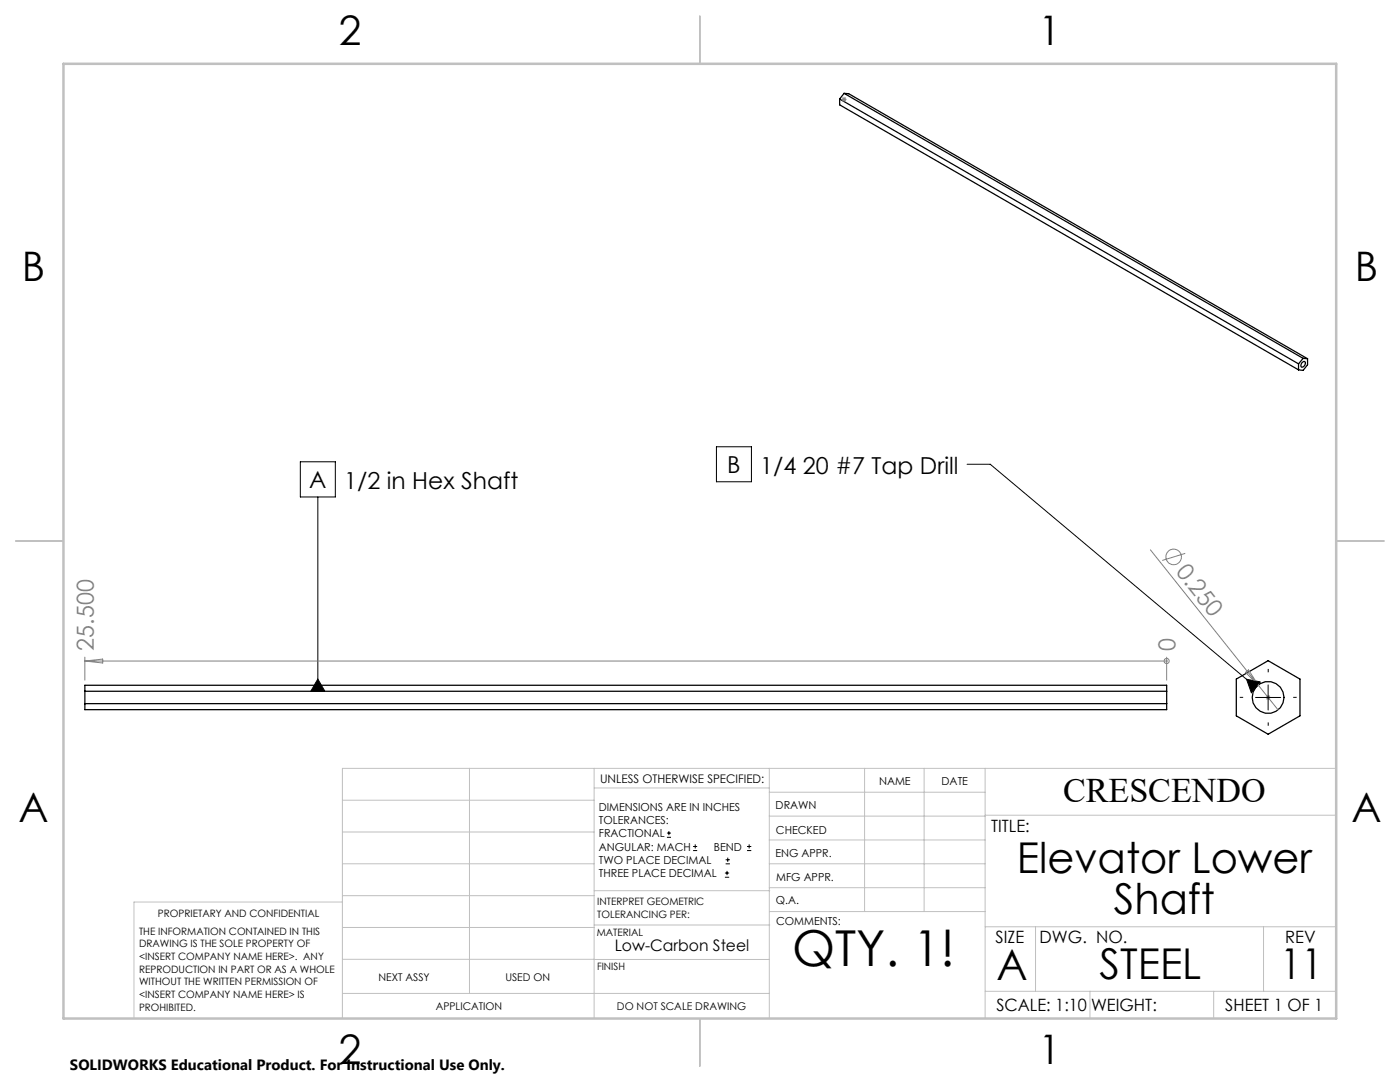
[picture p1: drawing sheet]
<svg xmlns="http://www.w3.org/2000/svg" width="279mm" height="216mm" viewBox="0 0 279 216" stroke-linecap="round" stroke-linejoin="round" font-family="sans-serif">
<g fill="none" stroke="#000" stroke-width=".25">
<path d="M167.6 19.8l91.6 52.8M167.6 19.8v1.1l91.6 52.9M168.5 18.6l-.9 1.2M168.5 18.6l91.6 52.9M168.5 18.6l.9 .1 91.5 52.9M259.2 72.6v1.2M259.8 72.4l.5-.3a.61 .61 0 0 1 .1 .8 .61 .61 0 0 1-.8 .2zM260.1 71.5l-.9 1.1M260.1 71.5l.8 .1M260.9 71.6v1.2l-.8 1.1-.9-.1M16.9 136.7h215.9v4.9h-215.9zM16.9 137.9h215.9"/>
<path d="M246.7 135.5l6.4-3.7 6.3 3.7v7.3l-6.3 3.7-6.4-3.7zM16.9 140.4h215.9"/>
<circle cx="253.1" cy="139.2" r="3.2"/>
</g>
<g fill="none" stroke="#808080" stroke-width=".2">
<path d="M168 19.8h.9M168.1 19.5l.7 .7M168.5 19.3v1M168.8 19.5l-.7 .7M229.6 109.7l21.5 27M236.5 110.4l-4.5 1.4M16.9 131.1v4.6M16.9 131.9h215.9M16.9 131.9l3.6-.4v.8zM232.8 131.9h.1M232.8 131.1v4.6M248.6 134.2l.6-.5 1.9 3z"/>
<path d="M251.1 136.7l4 4.9M252.6 139.2h1M252.7 138.8l.7 .7M253.1 138.7v1M253.4 138.8l-.7 .7"/>
<circle cx="234.2" cy="111.1" r="1.54"/>
<circle cx="232.8" cy="131.9" r=".5"/>
</g>
<g fill="none" stroke="#000" stroke-width=".2">
<path d="M59.9 92.1h7v7.1h-7zM63.4 99.2v38.7M143 89.1h7v7h-7zM193 92.6h4.6l53 44.5M63.4 135.5l1.4 2.4h-2.8zM248.8 135.5l2.7 .6-1.8 2.1zM250.6 139.2h5M253.1 136.7v5M133.1 167.1h.8M133.1 166.2h.8M133.5 165.8v.9M138.3 169.7h.8"/>
<path d="M138.3 168.9h.8M138.7 168.5v.8M144.7 175h.8M144.7 174.2h.8M144.8 172.4h.9M144.8 171.6h.9M145.1 173.8v.8M145.2 171.1v.9M149.1 169.7h.8M149.1 168.9h.8M149.5 168.5v.8"/>
</g>
<path d="M248.1 139.2h-.7M253.1 134.2v-.7M258.1 139.2h.7M253.1 144.2v.6" fill="none" stroke="#000" stroke-width=".2" stroke-dasharray="15.2 1.3 1.3 1.3" stroke-linecap="butt"/>
<g fill="none" stroke="#c0c0c0" stroke-width=".2">
<path d="M68.3 159.7h50.3M93.7 153.3v44.9M118.6 153.3v49.9M118.6 157.2h34.9M153.5 153.3v49.9M153.5 158.1h43.1M172.5 153.3v28.6M184.4 153.3v28.6M196.6 153.3v49.9M266.7 153.3h-198.4v49.9M68.3 178.7h50.3M68.3 172.4h50.3"/>
<path d="M68.3 166h50.3M68.3 180h-41.6v23.2M118.6 177.7h35M153.5 167.6h43.1M153.5 162.8h43.1M153.5 172.4h43.1M153.5 177.1h43.1M196.6 162.7h70.1M68.3 198.2h85.2M68.3 191.4l85.2 .1M68.3 185.1h50.3M118.6 184.6h35"/>
<path d="M153.6 181.9h43M196.6 197.8h70.1M196.6 184.9h70.1M206.7 184.9v12.9M217.5 197.8v5.4M242.2 197.8v5.4M252.2 184.9v12.9"/>
</g>
<path d="M139.7 3.2v9.5M3.1 107.9h9.6M266.7 107.9h9.5M139.7 203.2v9.6" fill="none" stroke="#c0c0c0" stroke-width=".25"/>
<path d="M12.7 12.7h254v190.5h-254z" fill="none" stroke="#c0c0c0" stroke-width=".5"/>
<path d="M63.4 135.5l1.4 2.4h-2.8zM248.8 135.5l2.7 .6-1.8 2.1z" fill="#000"/>
<text font-size="9.9" x="158.1" y="192.7">QTY. 1!</text>
<g font-size="8.5">
<text x="202.9" y="174.2">Elevator Lower</text>
<text x="222.3" y="182.3">Shaft</text>
<text x="198.9" y="195.5">A</text>
<text x="219.5" y="195.4">STEEL</text>
<text x="255.5" y="195.4">11</text>
</g>
<g font-size="8.1">
<text x="67.6" y="8.9">2</text>
<text x="207.3" y="8.9">1</text>
<text x="4.4" y="56.2">B</text>
<text x="270.4" y="56.2">B</text>
<text x="3.7" y="164.1">A</text>
<text x="269.7" y="164.1">A</text>
<text x="67.6" y="212.4">2</text>
<text x="207.3" y="212.4">1</text>
</g>
<text font-size="6.9" x="212.2" y="160.1">CRESCENDO</text>
<g font-size="4.7">
<text x="145.2" y="94.4">B</text>
<text x="151.7" y="94.5">1/4 20 #7 Tap Drill</text>
<text x="61.7" y="97.4">A</text>
<text x="68.7" y="97.6">1/2 in Hex Shaft</text>
</g>
<g font-size="4.7" fill="#808080">
<text x="234.5" y="114.2" transform="rotate(51 234.5 114.2)">0.250</text>
<text x="18.7" y="129.8" transform="rotate(-90 18.7 129.8)">25.500</text>
<text x="234.6" y="129.8" transform="rotate(-90 234.6 129.8)">0</text>
</g>
<g font-size="3.4">
<text x="197.8" y="166">TITLE:</text>
<text x="198.7" y="188.1">SIZE</text>
<text x="207.5" y="188.1">DWG. NO.</text>
<text x="256.5" y="188.2">REV</text>
<text x="198.8" y="201.7">SCALE: 1:10</text>
<text x="217.7" y="201.8">WEIGHT:</text>
<text x="244.5" y="201.7">SHEET 1 OF 1</text>
</g>
<text font-size="3.2" x="122.7" y="189.8">Low-Carbon Steel</text>
<text font-size="3" x="14" y="213.5">SOLIDWORKS Educational Product. For Instructional Use Only.</text>
<text font-size="2.4" x="119.8" y="156.2">UNLESS OTHERWISE SPECIFIED:</text>
<g font-size="2.2">
<text x="119.5" y="161.8">DIMENSIONS ARE IN INCHES</text>
<text x="154.8" y="161.4">DRAWN</text>
<text x="175.4" y="156.6">NAME</text>
<text x="187.9" y="156.7">DATE</text>
<text x="119.5" y="164.4">TOLERANCES:</text>
<text x="119.5" y="167.1">FRACTIONAL</text>
<text x="154.9" y="166.3">CHECKED</text>
<text x="119.5" y="169.7">ANGULAR: MACH</text>
<text x="119.5" y="172.4">TWO PLACE DECIMAL</text>
<text x="142.5" y="169.7">BEND</text>
<text x="154.8" y="171">ENG APPR.</text>
<text x="119.5" y="175">THREE PLACE DECIMAL</text>
<text x="154.9" y="175.7">MFG APPR.</text>
<text x="154.9" y="180.4">Q.A.</text>
<text x="154.9" y="184.6">COMMENTS:</text>
</g>
<g font-size="2.1">
<text x="75.5" y="195.7">NEXT ASSY</text>
<text x="100.9" y="195.7">USED ON</text>
<text x="86.9" y="201.5">APPLICATION</text>
<text x="123.1" y="201.6">DO NOT SCALE DRAWING</text>
</g>
<g font-size="2">
<text x="31.5" y="182.9">PROPRIETARY AND CONFIDENTIAL</text>
<text x="119.2" y="180.6">INTERPRET GEOMETRIC</text>
<text x="119.2" y="183.1">TOLERANCING PER:</text>
<text x="27.8" y="186.5">THE INFORMATION CONTAINED IN THIS</text>
<text x="27.8" y="189">DRAWING IS THE SOLE PROPERTY OF</text>
<text x="27.8" y="191.6">&lt;INSERT COMPANY NAME HERE&gt;. ANY</text>
<text x="119.1" y="186.7">MATERIAL</text>
<text x="27.8" y="194.1">REPRODUCTION IN PART OR AS A WHOLE</text>
<text x="27.8" y="196.6">WITHOUT THE WRITTEN PERMISSION OF</text>
<text x="119.1" y="193.5">FINISH</text>
<text x="27.8" y="199.1">&lt;INSERT COMPANY NAME HERE&gt; IS</text>
<text x="27.8" y="201.7">PROHIBITED.</text>
</g>
</svg>
